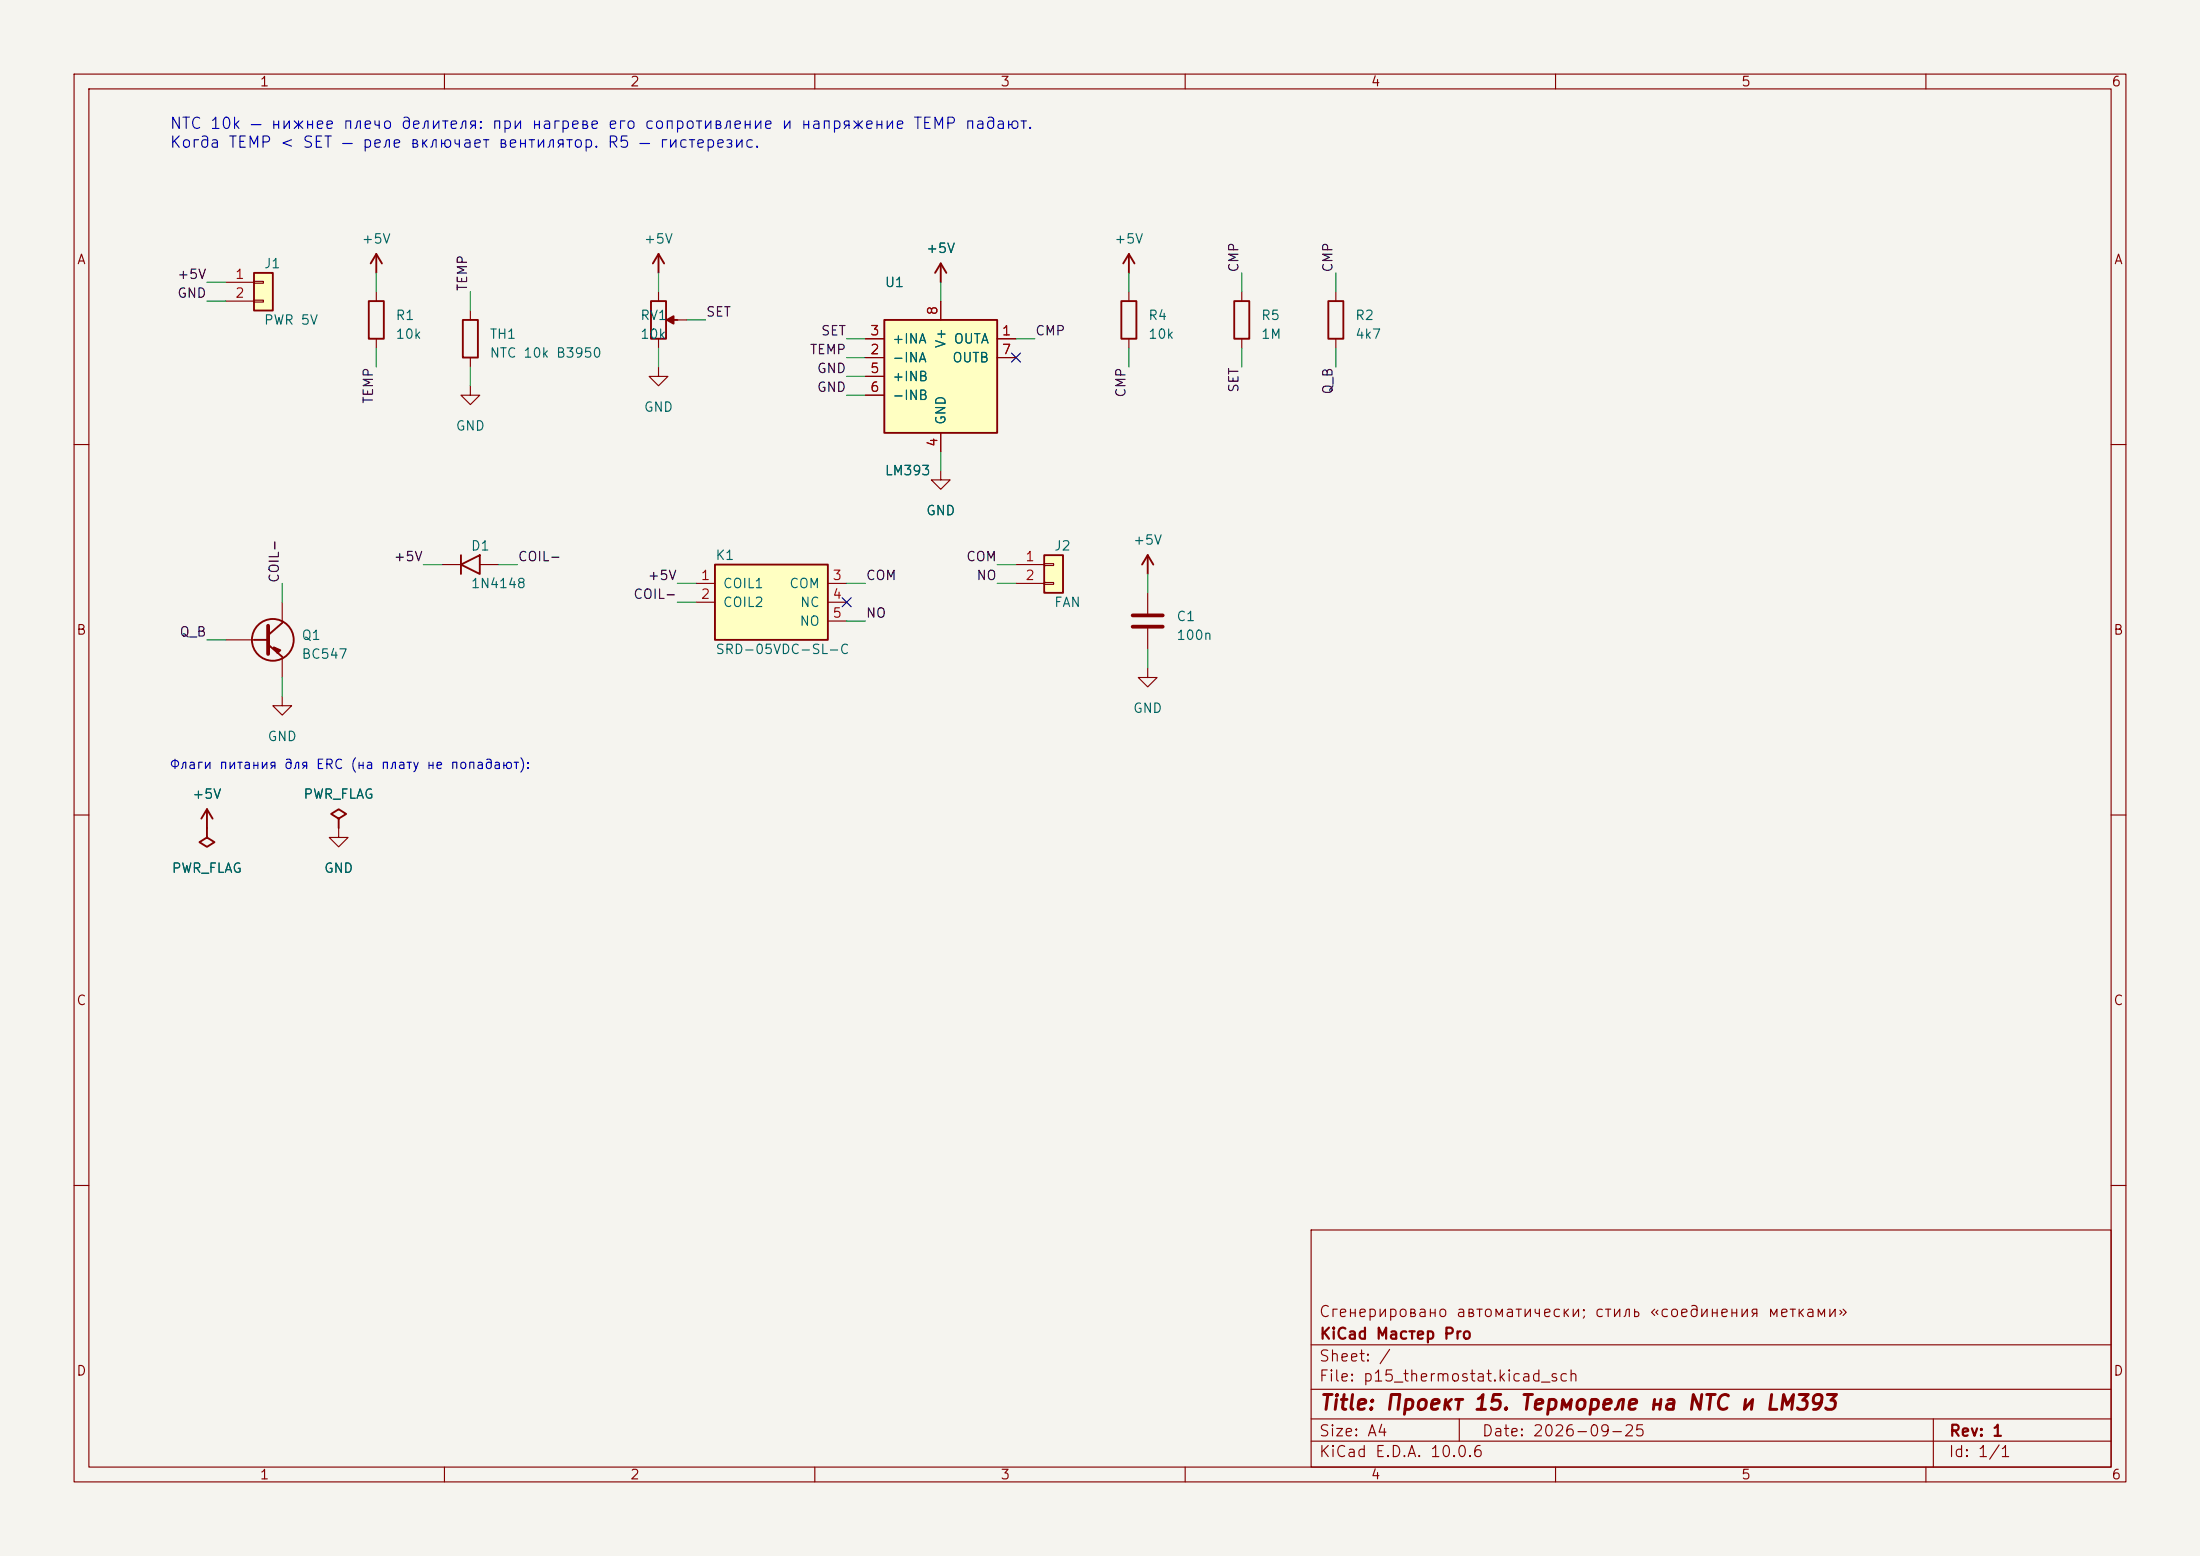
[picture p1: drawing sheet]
(kicad_sch (version 20231120) (generator "eeschema") (generator_version "8.0")
 (paper "A4")
 (title_block (title "Проект 15. Термореле на NTC и LM393") (date "2026-09-25") (rev "1") (company "KiCad Мастер Pro") (comment 1 "Сгенерировано автоматически; стиль «соединения метками»"))
 (lib_symbols (symbol "KiCadMaster:Conn_01x02" (pin_numbers) (pin_names (offset 0) hide) (exclude_from_sim no) (in_bom yes) (on_board yes) (property "Reference" "J" (at 0 5.08 0) (effects (font (size 1.27 1.27)))) (property "Value" "Conn_01x02" (at 0 -2.54 0) (effects (font (size 1.27 1.27)))) (property "Footprint" "" (at 0 0 0) (effects (font (size 1.27 1.27)) hide)) (property "Datasheet" "~" (at 0 0 0) (effects (font (size 1.27 1.27)) hide)) (property "Description" "Разъём" (at 0 0 0) (effects (font (size 1.27 1.27)) hide)) (symbol "Conn_01x02_0_1" (rectangle (start -1.27 3.81) (end 1.27 -1.27) (stroke (width 0.254) (type default)) (fill (type background))) (rectangle (start -1.27 2.667) (end 0 2.413) (stroke (width 0.1524) (type default)) (fill (type none))) (rectangle (start -1.27 0.127) (end 0 -0.127) (stroke (width 0.1524) (type default)) (fill (type none)))) (symbol "Conn_01x02_1_1" (pin passive line (at -5.08 2.54 0) (length 3.81) (name "Pin_1" (effects (font (size 1.27 1.27)))) (number "1" (effects (font (size 1.27 1.27))))) (pin passive line (at -5.08 0 0) (length 3.81) (name "Pin_2" (effects (font (size 1.27 1.27)))) (number "2" (effects (font (size 1.27 1.27))))))) (symbol "KiCadMaster:R" (pin_numbers hide) (pin_names (offset 0) hide) (exclude_from_sim no) (in_bom yes) (on_board yes) (property "Reference" "R" (at 2.54 0.635 0) (effects (font (size 1.27 1.27)))) (property "Value" "R" (at 2.54 -1.905 0) (effects (font (size 1.27 1.27)))) (property "Footprint" "" (at 0 0 0) (effects (font (size 1.27 1.27)) hide)) (property "Datasheet" "~" (at 0 0 0) (effects (font (size 1.27 1.27)) hide)) (property "Description" "Резистор" (at 0 0 0) (effects (font (size 1.27 1.27)) hide)) (symbol "R_0_1" (rectangle (start -1.016 -2.54) (end 1.016 2.54) (stroke (width 0.254) (type default)) (fill (type none)))) (symbol "R_1_1" (pin passive line (at 0 3.81 270) (length 1.27) (name "~" (effects (font (size 1.27 1.27)))) (number "1" (effects (font (size 1.27 1.27))))) (pin passive line (at 0 -3.81 90) (length 1.27) (name "~" (effects (font (size 1.27 1.27)))) (number "2" (effects (font (size 1.27 1.27))))))) (symbol "KiCadMaster:R_Potentiometer" (pin_numbers hide) (pin_names (offset 0) hide) (exclude_from_sim no) (in_bom yes) (on_board yes) (property "Reference" "RV" (at -2.54 0.635 0) (effects (font (size 1.27 1.27)))) (property "Value" "R_Potentiometer" (at -2.54 -1.905 0) (effects (font (size 1.27 1.27)))) (property "Footprint" "" (at 0 0 0) (effects (font (size 1.27 1.27)) hide)) (property "Datasheet" "~" (at 0 0 0) (effects (font (size 1.27 1.27)) hide)) (property "Description" "Потенциометр" (at 0 0 0) (effects (font (size 1.27 1.27)) hide)) (symbol "R_Potentiometer_0_1" (rectangle (start -1.016 -2.54) (end 1.016 2.54) (stroke (width 0.254) (type default)) (fill (type none))) (polyline (pts (xy 2.54 0) (xy 1.524 0)) (stroke (width 0.254) (type default)) (fill (type none))) (polyline (pts (xy 1.143 0) (xy 2.032 0.508) (xy 2.032 -0.508) (xy 1.143 0)) (stroke (width 0.254) (type default)) (fill (type outline)))) (symbol "R_Potentiometer_1_1" (pin passive line (at 0 3.81 270) (length 1.27) (name "1" (effects (font (size 1.27 1.27)))) (number "1" (effects (font (size 1.27 1.27))))) (pin passive line (at 3.81 0 180) (length 1.27) (name "2" (effects (font (size 1.27 1.27)))) (number "2" (effects (font (size 1.27 1.27))))) (pin passive line (at 0 -3.81 90) (length 1.27) (name "3" (effects (font (size 1.27 1.27)))) (number "3" (effects (font (size 1.27 1.27))))))) (symbol "KiCadMaster:LM393" (pin_numbers) (pin_names (offset 1.016)) (exclude_from_sim no) (in_bom yes) (on_board yes) (property "Reference" "U" (at -7.62 12.7 0) (effects (font (size 1.27 1.27)))) (property "Value" "LM393" (at -7.62 -12.7 0) (effects (font (size 1.27 1.27)))) (property "Footprint" "" (at 0 0 0) (effects (font (size 1.27 1.27)) hide)) (property "Datasheet" "~" (at 0 0 0) (effects (font (size 1.27 1.27)) hide)) (property "Description" "Сдвоенный компаратор LM393" (at 0 0 0) (effects (font (size 1.27 1.27)) hide)) (property "ki_keywords" "comparator" (at 0 0 0) (effects (font (size 1.27 1.27)) hide)) (symbol "LM393_0_1" (rectangle (start -7.62 7.62) (end 7.62 -7.62) (stroke (width 0.254) (type default)) (fill (type background)))) (symbol "LM393_1_1" (pin input line (at -10.16 5.08 0) (length 2.54) (name "+INA" (effects (font (size 1.27 1.27)))) (number "3" (effects (font (size 1.27 1.27))))) (pin input line (at -10.16 2.54 0) (length 2.54) (name "-INA" (effects (font (size 1.27 1.27)))) (number "2" (effects (font (size 1.27 1.27))))) (pin input line (at -10.16 0 0) (length 2.54) (name "+INB" (effects (font (size 1.27 1.27)))) (number "5" (effects (font (size 1.27 1.27))))) (pin input line (at -10.16 -2.54 0) (length 2.54) (name "-INB" (effects (font (size 1.27 1.27)))) (number "6" (effects (font (size 1.27 1.27))))) (pin open_collector line (at 10.16 5.08 180) (length 2.54) (name "OUTA" (effects (font (size 1.27 1.27)))) (number "1" (effects (font (size 1.27 1.27))))) (pin open_collector line (at 10.16 2.54 180) (length 2.54) (name "OUTB" (effects (font (size 1.27 1.27)))) (number "7" (effects (font (size 1.27 1.27))))) (pin power_in line (at 0 10.16 270) (length 2.54) (name "V+" (effects (font (size 1.27 1.27)))) (number "8" (effects (font (size 1.27 1.27))))) (pin power_in line (at 0 -10.16 90) (length 2.54) (name "GND" (effects (font (size 1.27 1.27)))) (number "4" (effects (font (size 1.27 1.27))))))) (symbol "KiCadMaster:Q_NPN_CBE" (pin_numbers hide) (pin_names (offset 0) hide) (exclude_from_sim no) (in_bom yes) (on_board yes) (property "Reference" "Q" (at 5.08 0.635 0) (effects (font (size 1.27 1.27)))) (property "Value" "Q_NPN_CBE" (at 5.08 -1.905 0) (effects (font (size 1.27 1.27)))) (property "Footprint" "" (at 0 0 0) (effects (font (size 1.27 1.27)) hide)) (property "Datasheet" "~" (at 0 0 0) (effects (font (size 1.27 1.27)) hide)) (property "Description" "NPN-транзистор (1=C, 2=B, 3=E), напр. BC547" (at 0 0 0) (effects (font (size 1.27 1.27)) hide)) (symbol "Q_NPN_CBE_0_1" (circle (center 1.27 0) (radius 2.8194) (stroke (width 0.254) (type default)) (fill (type none))) (polyline (pts (xy 0.635 1.905) (xy 0.635 -1.905)) (stroke (width 0.508) (type default)) (fill (type none))) (polyline (pts (xy -1.27 0) (xy 0.635 0)) (stroke (width 0.254) (type default)) (fill (type none))) (polyline (pts (xy 0.635 0.635) (xy 2.54 2.286)) (stroke (width 0.254) (type default)) (fill (type none))) (polyline (pts (xy 0.635 -0.635) (xy 2.54 -2.286)) (stroke (width 0.254) (type default)) (fill (type none))) (polyline (pts (xy 1.905 -1.778) (xy 2.286 -1.397) (xy 1.397 -1.016) (xy 1.905 -1.778)) (stroke (width 0.254) (type default)) (fill (type outline)))) (symbol "Q_NPN_CBE_1_1" (pin passive line (at 2.54 5.08 270) (length 2.794) (name "C" (effects (font (size 1.27 1.27)))) (number "1" (effects (font (size 1.27 1.27))))) (pin passive line (at -5.08 0 0) (length 3.81) (name "B" (effects (font (size 1.27 1.27)))) (number "2" (effects (font (size 1.27 1.27))))) (pin passive line (at 2.54 -5.08 90) (length 2.794) (name "E" (effects (font (size 1.27 1.27)))) (number "3" (effects (font (size 1.27 1.27))))))) (symbol "KiCadMaster:D" (pin_numbers hide) (pin_names (offset 0) hide) (exclude_from_sim no) (in_bom yes) (on_board yes) (property "Reference" "D" (at 0 2.54 0) (effects (font (size 1.27 1.27)))) (property "Value" "D" (at 0 -2.54 0) (effects (font (size 1.27 1.27)))) (property "Footprint" "" (at 0 0 0) (effects (font (size 1.27 1.27)) hide)) (property "Datasheet" "~" (at 0 0 0) (effects (font (size 1.27 1.27)) hide)) (property "Description" "Диод" (at 0 0 0) (effects (font (size 1.27 1.27)) hide)) (symbol "D_0_1" (polyline (pts (xy 1.27 1.27) (xy 1.27 -1.27) (xy -1.27 0) (xy 1.27 1.27)) (stroke (width 0.254) (type default)) (fill (type none))) (polyline (pts (xy -1.27 1.27) (xy -1.27 -1.27)) (stroke (width 0.254) (type default)) (fill (type none)))) (symbol "D_1_1" (pin passive line (at -3.81 0 0) (length 2.54) (name "K" (effects (font (size 1.27 1.27)))) (number "1" (effects (font (size 1.27 1.27))))) (pin passive line (at 3.81 0 180) (length 2.54) (name "A" (effects (font (size 1.27 1.27)))) (number "2" (effects (font (size 1.27 1.27))))))) (symbol "KiCadMaster:Relay_SPDT" (pin_numbers) (pin_names (offset 1.016)) (exclude_from_sim no) (in_bom yes) (on_board yes) (property "Reference" "K" (at -7.62 6.35 0) (effects (font (size 1.27 1.27)))) (property "Value" "Relay_SPDT" (at -7.62 -6.35 0) (effects (font (size 1.27 1.27)))) (property "Footprint" "" (at 0 0 0) (effects (font (size 1.27 1.27)) hide)) (property "Datasheet" "~" (at 0 0 0) (effects (font (size 1.27 1.27)) hide)) (property "Description" "Реле с одной переключающей группой (нумерация условная — сверьте с посадочным местом вашего реле)" (at 0 0 0) (effects (font (size 1.27 1.27)) hide)) (property "ki_keywords" "relay spdt" (at 0 0 0) (effects (font (size 1.27 1.27)) hide)) (symbol "Relay_SPDT_0_1" (rectangle (start -7.62 5.08) (end 7.62 -5.08) (stroke (width 0.254) (type default)) (fill (type background)))) (symbol "Relay_SPDT_1_1" (pin passive line (at -10.16 2.54 0) (length 2.54) (name "COIL1" (effects (font (size 1.27 1.27)))) (number "1" (effects (font (size 1.27 1.27))))) (pin passive line (at -10.16 0 0) (length 2.54) (name "COIL2" (effects (font (size 1.27 1.27)))) (number "2" (effects (font (size 1.27 1.27))))) (pin passive line (at 10.16 2.54 180) (length 2.54) (name "COM" (effects (font (size 1.27 1.27)))) (number "3" (effects (font (size 1.27 1.27))))) (pin passive line (at 10.16 0 180) (length 2.54) (name "NC" (effects (font (size 1.27 1.27)))) (number "4" (effects (font (size 1.27 1.27))))) (pin passive line (at 10.16 -2.54 180) (length 2.54) (name "NO" (effects (font (size 1.27 1.27)))) (number "5" (effects (font (size 1.27 1.27))))))) (symbol "KiCadMaster:C" (pin_numbers hide) (pin_names (offset 0) hide) (exclude_from_sim no) (in_bom yes) (on_board yes) (property "Reference" "C" (at 3.81 0.635 0) (effects (font (size 1.27 1.27)))) (property "Value" "C" (at 3.81 -1.905 0) (effects (font (size 1.27 1.27)))) (property "Footprint" "" (at 0 0 0) (effects (font (size 1.27 1.27)) hide)) (property "Datasheet" "~" (at 0 0 0) (effects (font (size 1.27 1.27)) hide)) (property "Description" "Конденсатор" (at 0 0 0) (effects (font (size 1.27 1.27)) hide)) (symbol "C_0_1" (polyline (pts (xy -2.032 0.762) (xy 2.032 0.762)) (stroke (width 0.508) (type default)) (fill (type none))) (polyline (pts (xy -2.032 -0.762) (xy 2.032 -0.762)) (stroke (width 0.508) (type default)) (fill (type none)))) (symbol "C_1_1" (pin passive line (at 0 3.81 270) (length 3.048) (name "~" (effects (font (size 1.27 1.27)))) (number "1" (effects (font (size 1.27 1.27))))) (pin passive line (at 0 -3.81 90) (length 3.048) (name "~" (effects (font (size 1.27 1.27)))) (number "2" (effects (font (size 1.27 1.27))))))) (symbol "KiCadMaster:+5V" (power) (pin_numbers hide) (pin_names (offset 0) hide) (exclude_from_sim no) (in_bom yes) (on_board yes) (property "Reference" "#PWR" (at 0 -3.81 0) (effects (font (size 1.27 1.27)) hide)) (property "Value" "+5V" (at 0 3.556 0) (effects (font (size 1.27 1.27)))) (property "Footprint" "" (at 0 0 0) (effects (font (size 1.27 1.27)) hide)) (property "Datasheet" "~" (at 0 0 0) (effects (font (size 1.27 1.27)) hide)) (property "Description" "Символ питания: +5V" (at 0 0 0) (effects (font (size 1.27 1.27)) hide)) (symbol "+5V_0_1" (polyline (pts (xy -0.762 1.27) (xy 0 2.54)) (stroke (width 0.254) (type default)) (fill (type none))) (polyline (pts (xy 0 0) (xy 0 2.54)) (stroke (width 0.254) (type default)) (fill (type none))) (polyline (pts (xy 0 2.54) (xy 0.762 1.27)) (stroke (width 0.254) (type default)) (fill (type none)))) (symbol "+5V_1_1" (pin power_in line (at 0 0 90) (length 0) hide (name "+5V" (effects (font (size 1.27 1.27)))) (number "1" (effects (font (size 1.27 1.27))))))) (symbol "KiCadMaster:GND" (power) (pin_numbers hide) (pin_names (offset 0) hide) (exclude_from_sim no) (in_bom yes) (on_board yes) (property "Reference" "#PWR" (at 0 -6.35 0) (effects (font (size 1.27 1.27)) hide)) (property "Value" "GND" (at 0 -3.81 0) (effects (font (size 1.27 1.27)))) (property "Footprint" "" (at 0 0 0) (effects (font (size 1.27 1.27)) hide)) (property "Datasheet" "~" (at 0 0 0) (effects (font (size 1.27 1.27)) hide)) (property "Description" "Символ питания: GND" (at 0 0 0) (effects (font (size 1.27 1.27)) hide)) (symbol "GND_0_1" (polyline (pts (xy 0 0) (xy 0 -1.27) (xy 1.27 -1.27) (xy 0 -2.54) (xy -1.27 -1.27) (xy 0 -1.27)) (stroke (width 0) (type default)) (fill (type none)))) (symbol "GND_1_1" (pin power_in line (at 0 0 270) (length 0) hide (name "GND" (effects (font (size 1.27 1.27)))) (number "1" (effects (font (size 1.27 1.27))))))) (symbol "KiCadMaster:PWR_FLAG" (power) (pin_numbers hide) (pin_names (offset 0) hide) (exclude_from_sim no) (in_bom yes) (on_board yes) (property "Reference" "#FLG" (at 0 1.905 0) (effects (font (size 1.27 1.27)) hide)) (property "Value" "PWR_FLAG" (at 0 3.81 0) (effects (font (size 1.27 1.27)))) (property "Footprint" "" (at 0 0 0) (effects (font (size 1.27 1.27)) hide)) (property "Datasheet" "~" (at 0 0 0) (effects (font (size 1.27 1.27)) hide)) (property "Description" "Флаг: цепь запитана извне (для ERC)" (at 0 0 0) (effects (font (size 1.27 1.27)) hide)) (symbol "PWR_FLAG_0_1" (polyline (pts (xy 0 0) (xy 0 1.27) (xy -1.016 1.905) (xy 0 2.54) (xy 1.016 1.905) (xy 0 1.27)) (stroke (width 0.254) (type default)) (fill (type none)))) (symbol "PWR_FLAG_1_1" (pin power_out line (at 0 0 90) (length 0) hide (name "pwr" (effects (font (size 1.27 1.27)))) (number "1" (effects (font (size 1.27 1.27))))))))
 (symbol (lib_id "KiCadMaster:Conn_01x02") (at 35.56 40.64 0) (unit 1) (exclude_from_sim no) (in_bom yes) (on_board yes) (dnp no) (property "Reference" "J1" (at 35.56 35.56 0) (effects (font (size 1.27 1.27)) (justify left))) (property "Value" "PWR 5V" (at 35.56 43.18 0) (effects (font (size 1.27 1.27)) (justify left))) (property "Footprint" "Connector_PinHeader_2.54mm:PinHeader_1x02_P2.54mm_Vertical" (at 35.56 40.64 0) (effects (font (size 1.27 1.27)) hide)) (property "Datasheet" "~" (at 35.56 40.64 0) (effects (font (size 1.27 1.27)) hide)) (property "Description" "Питание" (at 35.56 40.64 0) (effects (font (size 1.27 1.27)) hide)) (pin "1") (pin "2"))
 (wire (pts (xy 30.48 38.1) (xy 27.94 38.1)) (stroke (width 0) (type default)))
 (label "+5V" (at 27.94 38.1 180) (fields_autoplaced yes) (effects (font (size 1.27 1.27)) (justify right bottom)))
 (wire (pts (xy 30.48 40.64) (xy 27.94 40.64)) (stroke (width 0) (type default)))
 (label "GND" (at 27.94 40.64 180) (fields_autoplaced yes) (effects (font (size 1.27 1.27)) (justify right bottom)))
 (symbol (lib_id "KiCadMaster:R") (at 50.8 43.18 0) (unit 1) (exclude_from_sim no) (in_bom yes) (on_board yes) (dnp no) (property "Reference" "R1" (at 53.34 42.545 0) (effects (font (size 1.27 1.27)) (justify left))) (property "Value" "10k" (at 53.34 45.085 0) (effects (font (size 1.27 1.27)) (justify left))) (property "Footprint" "Resistor_SMD:R_0805_2012Metric" (at 50.8 43.18 0) (effects (font (size 1.27 1.27)) hide)) (property "Datasheet" "~" (at 50.8 43.18 0) (effects (font (size 1.27 1.27)) hide)) (property "Description" "Верхнее плечо" (at 50.8 43.18 0) (effects (font (size 1.27 1.27)) hide)) (pin "1") (pin "2"))
 (wire (pts (xy 50.8 39.37) (xy 50.8 36.83)) (stroke (width 0) (type default)))
 (symbol (lib_id "KiCadMaster:+5V") (at 50.8 36.83 0) (unit 1) (exclude_from_sim no) (in_bom yes) (on_board yes) (dnp no) (property "Reference" "#PWR01" (at 50.8 36.83 0) (effects (font (size 1.27 1.27)) hide)) (property "Value" "+5V" (at 50.8 32.23 0) (effects (font (size 1.27 1.27)))) (property "Footprint" "" (at 50.8 36.83 0) (effects (font (size 1.27 1.27)) hide)) (property "Datasheet" "" (at 50.8 36.83 0) (effects (font (size 1.27 1.27)) hide)) (property "Description" "" (at 50.8 36.83 0) (effects (font (size 1.27 1.27)) hide)) (pin "1"))
 (wire (pts (xy 50.8 46.99) (xy 50.8 49.53)) (stroke (width 0) (type default)))
 (label "TEMP" (at 50.8 49.53 270) (fields_autoplaced yes) (effects (font (size 1.27 1.27)) (justify right bottom)))
 (symbol (lib_id "KiCadMaster:R") (at 63.5 45.72 0) (unit 1) (exclude_from_sim no) (in_bom yes) (on_board yes) (dnp no) (property "Reference" "TH1" (at 66.04 45.085 0) (effects (font (size 1.27 1.27)) (justify left))) (property "Value" "NTC 10k B3950" (at 66.04 47.625 0) (effects (font (size 1.27 1.27)) (justify left))) (property "Footprint" "Resistor_THT:R_Axial_DIN0204_L3.6mm_D1.6mm_P5.08mm_Horizontal" (at 63.5 45.72 0) (effects (font (size 1.27 1.27)) hide)) (property "Datasheet" "~" (at 63.5 45.72 0) (effects (font (size 1.27 1.27)) hide)) (property "Description" "Терморезистор (нижнее плечо) — при нагреве сопротивление падает" (at 63.5 45.72 0) (effects (font (size 1.27 1.27)) hide)) (pin "1") (pin "2"))
 (wire (pts (xy 63.5 41.91) (xy 63.5 39.37)) (stroke (width 0) (type default)))
 (label "TEMP" (at 63.5 39.37 90) (fields_autoplaced yes) (effects (font (size 1.27 1.27)) (justify left bottom)))
 (wire (pts (xy 63.5 49.53) (xy 63.5 52.07)) (stroke (width 0) (type default)))
 (symbol (lib_id "KiCadMaster:GND") (at 63.5 52.07 0) (unit 1) (exclude_from_sim no) (in_bom yes) (on_board yes) (dnp no) (property "Reference" "#PWR02" (at 63.5 52.07 0) (effects (font (size 1.27 1.27)) hide)) (property "Value" "GND" (at 63.5 57.47 0) (effects (font (size 1.27 1.27)))) (property "Footprint" "" (at 63.5 52.07 0) (effects (font (size 1.27 1.27)) hide)) (property "Datasheet" "" (at 63.5 52.07 0) (effects (font (size 1.27 1.27)) hide)) (property "Description" "" (at 63.5 52.07 0) (effects (font (size 1.27 1.27)) hide)) (pin "1"))
 (symbol (lib_id "KiCadMaster:R_Potentiometer") (at 88.9 43.18 0) (unit 1) (exclude_from_sim no) (in_bom yes) (on_board yes) (dnp no) (property "Reference" "RV1" (at 86.36 42.545 0) (effects (font (size 1.27 1.27)) (justify left))) (property "Value" "10k" (at 86.36 45.085 0) (effects (font (size 1.27 1.27)) (justify left))) (property "Footprint" "Potentiometer_THT:Potentiometer_Alps_RK09K_Single_Vertical" (at 88.9 43.18 0) (effects (font (size 1.27 1.27)) hide)) (property "Datasheet" "~" (at 88.9 43.18 0) (effects (font (size 1.27 1.27)) hide)) (property "Description" "Уставка температуры" (at 88.9 43.18 0) (effects (font (size 1.27 1.27)) hide)) (pin "1") (pin "2") (pin "3"))
 (wire (pts (xy 88.9 39.37) (xy 88.9 36.83)) (stroke (width 0) (type default)))
 (symbol (lib_id "KiCadMaster:+5V") (at 88.9 36.83 0) (unit 1) (exclude_from_sim no) (in_bom yes) (on_board yes) (dnp no) (property "Reference" "#PWR03" (at 88.9 36.83 0) (effects (font (size 1.27 1.27)) hide)) (property "Value" "+5V" (at 88.9 32.23 0) (effects (font (size 1.27 1.27)))) (property "Footprint" "" (at 88.9 36.83 0) (effects (font (size 1.27 1.27)) hide)) (property "Datasheet" "" (at 88.9 36.83 0) (effects (font (size 1.27 1.27)) hide)) (property "Description" "" (at 88.9 36.83 0) (effects (font (size 1.27 1.27)) hide)) (pin "1"))
 (wire (pts (xy 92.71 43.18) (xy 95.25 43.18)) (stroke (width 0) (type default)))
 (label "SET" (at 95.25 43.18 0) (fields_autoplaced yes) (effects (font (size 1.27 1.27)) (justify left bottom)))
 (wire (pts (xy 88.9 46.99) (xy 88.9 49.53)) (stroke (width 0) (type default)))
 (symbol (lib_id "KiCadMaster:GND") (at 88.9 49.53 0) (unit 1) (exclude_from_sim no) (in_bom yes) (on_board yes) (dnp no) (property "Reference" "#PWR04" (at 88.9 49.53 0) (effects (font (size 1.27 1.27)) hide)) (property "Value" "GND" (at 88.9 54.93 0) (effects (font (size 1.27 1.27)))) (property "Footprint" "" (at 88.9 49.53 0) (effects (font (size 1.27 1.27)) hide)) (property "Datasheet" "" (at 88.9 49.53 0) (effects (font (size 1.27 1.27)) hide)) (property "Description" "" (at 88.9 49.53 0) (effects (font (size 1.27 1.27)) hide)) (pin "1"))
 (symbol (lib_id "KiCadMaster:LM393") (at 127 50.8 0) (unit 1) (exclude_from_sim no) (in_bom yes) (on_board yes) (dnp no) (property "Reference" "U1" (at 119.38 38.1 0) (effects (font (size 1.27 1.27)) (justify left))) (property "Value" "LM393" (at 119.38 63.5 0) (effects (font (size 1.27 1.27)) (justify left))) (property "Footprint" "Package_DIP:DIP-8_W7.62mm" (at 127 50.8 0) (effects (font (size 1.27 1.27)) hide)) (property "Datasheet" "~" (at 127 50.8 0) (effects (font (size 1.27 1.27)) hide)) (property "Description" "Компаратор: при TEMP < SET выход отпущен (высокий уровень) — реле включено" (at 127 50.8 0) (effects (font (size 1.27 1.27)) hide)) (pin "3") (pin "2") (pin "5") (pin "6") (pin "1") (pin "7") (pin "8") (pin "4"))
 (wire (pts (xy 116.84 45.72) (xy 114.3 45.72)) (stroke (width 0) (type default)))
 (label "SET" (at 114.3 45.72 180) (fields_autoplaced yes) (effects (font (size 1.27 1.27)) (justify right bottom)))
 (wire (pts (xy 116.84 48.26) (xy 114.3 48.26)) (stroke (width 0) (type default)))
 (label "TEMP" (at 114.3 48.26 180) (fields_autoplaced yes) (effects (font (size 1.27 1.27)) (justify right bottom)))
 (wire (pts (xy 116.84 50.8) (xy 114.3 50.8)) (stroke (width 0) (type default)))
 (label "GND" (at 114.3 50.8 180) (fields_autoplaced yes) (effects (font (size 1.27 1.27)) (justify right bottom)))
 (wire (pts (xy 116.84 53.34) (xy 114.3 53.34)) (stroke (width 0) (type default)))
 (label "GND" (at 114.3 53.34 180) (fields_autoplaced yes) (effects (font (size 1.27 1.27)) (justify right bottom)))
 (wire (pts (xy 137.16 45.72) (xy 139.7 45.72)) (stroke (width 0) (type default)))
 (label "CMP" (at 139.7 45.72 0) (fields_autoplaced yes) (effects (font (size 1.27 1.27)) (justify left bottom)))
 (no_connect (at 137.16 48.26))
 (wire (pts (xy 127 40.64) (xy 127 38.1)) (stroke (width 0) (type default)))
 (symbol (lib_id "KiCadMaster:+5V") (at 127 38.1 0) (unit 1) (exclude_from_sim no) (in_bom yes) (on_board yes) (dnp no) (property "Reference" "#PWR05" (at 127 38.1 0) (effects (font (size 1.27 1.27)) hide)) (property "Value" "+5V" (at 127 33.5 0) (effects (font (size 1.27 1.27)))) (property "Footprint" "" (at 127 38.1 0) (effects (font (size 1.27 1.27)) hide)) (property "Datasheet" "" (at 127 38.1 0) (effects (font (size 1.27 1.27)) hide)) (property "Description" "" (at 127 38.1 0) (effects (font (size 1.27 1.27)) hide)) (pin "1"))
 (wire (pts (xy 127 60.96) (xy 127 63.5)) (stroke (width 0) (type default)))
 (symbol (lib_id "KiCadMaster:GND") (at 127 63.5 0) (unit 1) (exclude_from_sim no) (in_bom yes) (on_board yes) (dnp no) (property "Reference" "#PWR06" (at 127 63.5 0) (effects (font (size 1.27 1.27)) hide)) (property "Value" "GND" (at 127 68.9 0) (effects (font (size 1.27 1.27)))) (property "Footprint" "" (at 127 63.5 0) (effects (font (size 1.27 1.27)) hide)) (property "Datasheet" "" (at 127 63.5 0) (effects (font (size 1.27 1.27)) hide)) (property "Description" "" (at 127 63.5 0) (effects (font (size 1.27 1.27)) hide)) (pin "1"))
 (symbol (lib_id "KiCadMaster:R") (at 152.4 43.18 0) (unit 1) (exclude_from_sim no) (in_bom yes) (on_board yes) (dnp no) (property "Reference" "R4" (at 154.94 42.545 0) (effects (font (size 1.27 1.27)) (justify left))) (property "Value" "10k" (at 154.94 45.085 0) (effects (font (size 1.27 1.27)) (justify left))) (property "Footprint" "Resistor_SMD:R_0805_2012Metric" (at 152.4 43.18 0) (effects (font (size 1.27 1.27)) hide)) (property "Datasheet" "~" (at 152.4 43.18 0) (effects (font (size 1.27 1.27)) hide)) (property "Description" "Подтяжка выхода" (at 152.4 43.18 0) (effects (font (size 1.27 1.27)) hide)) (pin "1") (pin "2"))
 (wire (pts (xy 152.4 39.37) (xy 152.4 36.83)) (stroke (width 0) (type default)))
 (symbol (lib_id "KiCadMaster:+5V") (at 152.4 36.83 0) (unit 1) (exclude_from_sim no) (in_bom yes) (on_board yes) (dnp no) (property "Reference" "#PWR07" (at 152.4 36.83 0) (effects (font (size 1.27 1.27)) hide)) (property "Value" "+5V" (at 152.4 32.23 0) (effects (font (size 1.27 1.27)))) (property "Footprint" "" (at 152.4 36.83 0) (effects (font (size 1.27 1.27)) hide)) (property "Datasheet" "" (at 152.4 36.83 0) (effects (font (size 1.27 1.27)) hide)) (property "Description" "" (at 152.4 36.83 0) (effects (font (size 1.27 1.27)) hide)) (pin "1"))
 (wire (pts (xy 152.4 46.99) (xy 152.4 49.53)) (stroke (width 0) (type default)))
 (label "CMP" (at 152.4 49.53 270) (fields_autoplaced yes) (effects (font (size 1.27 1.27)) (justify right bottom)))
 (symbol (lib_id "KiCadMaster:R") (at 167.64 43.18 0) (unit 1) (exclude_from_sim no) (in_bom yes) (on_board yes) (dnp no) (property "Reference" "R5" (at 170.18 42.545 0) (effects (font (size 1.27 1.27)) (justify left))) (property "Value" "1M" (at 170.18 45.085 0) (effects (font (size 1.27 1.27)) (justify left))) (property "Footprint" "Resistor_SMD:R_0805_2012Metric" (at 167.64 43.18 0) (effects (font (size 1.27 1.27)) hide)) (property "Datasheet" "~" (at 167.64 43.18 0) (effects (font (size 1.27 1.27)) hide)) (property "Description" "Гистерезис" (at 167.64 43.18 0) (effects (font (size 1.27 1.27)) hide)) (pin "1") (pin "2"))
 (wire (pts (xy 167.64 39.37) (xy 167.64 36.83)) (stroke (width 0) (type default)))
 (label "CMP" (at 167.64 36.83 90) (fields_autoplaced yes) (effects (font (size 1.27 1.27)) (justify left bottom)))
 (wire (pts (xy 167.64 46.99) (xy 167.64 49.53)) (stroke (width 0) (type default)))
 (label "SET" (at 167.64 49.53 270) (fields_autoplaced yes) (effects (font (size 1.27 1.27)) (justify right bottom)))
 (symbol (lib_id "KiCadMaster:R") (at 180.34 43.18 0) (unit 1) (exclude_from_sim no) (in_bom yes) (on_board yes) (dnp no) (property "Reference" "R2" (at 182.88 42.545 0) (effects (font (size 1.27 1.27)) (justify left))) (property "Value" "4k7" (at 182.88 45.085 0) (effects (font (size 1.27 1.27)) (justify left))) (property "Footprint" "Resistor_SMD:R_0805_2012Metric" (at 180.34 43.18 0) (effects (font (size 1.27 1.27)) hide)) (property "Datasheet" "~" (at 180.34 43.18 0) (effects (font (size 1.27 1.27)) hide)) (property "Description" "Ток базы" (at 180.34 43.18 0) (effects (font (size 1.27 1.27)) hide)) (pin "1") (pin "2"))
 (wire (pts (xy 180.34 39.37) (xy 180.34 36.83)) (stroke (width 0) (type default)))
 (label "CMP" (at 180.34 36.83 90) (fields_autoplaced yes) (effects (font (size 1.27 1.27)) (justify left bottom)))
 (wire (pts (xy 180.34 46.99) (xy 180.34 49.53)) (stroke (width 0) (type default)))
 (label "Q_B" (at 180.34 49.53 270) (fields_autoplaced yes) (effects (font (size 1.27 1.27)) (justify right bottom)))
 (symbol (lib_id "KiCadMaster:Q_NPN_CBE") (at 35.56 86.36 0) (unit 1) (exclude_from_sim no) (in_bom yes) (on_board yes) (dnp no) (property "Reference" "Q1" (at 40.64 85.725 0) (effects (font (size 1.27 1.27)) (justify left))) (property "Value" "BC547" (at 40.64 88.265 0) (effects (font (size 1.27 1.27)) (justify left))) (property "Footprint" "Package_TO_SOT_THT:TO-92_Inline" (at 35.56 86.36 0) (effects (font (size 1.27 1.27)) hide)) (property "Datasheet" "~" (at 35.56 86.36 0) (effects (font (size 1.27 1.27)) hide)) (property "Description" "Ключ" (at 35.56 86.36 0) (effects (font (size 1.27 1.27)) hide)) (pin "1") (pin "2") (pin "3"))
 (wire (pts (xy 38.1 81.28) (xy 38.1 78.74)) (stroke (width 0) (type default)))
 (label "COIL-" (at 38.1 78.74 90) (fields_autoplaced yes) (effects (font (size 1.27 1.27)) (justify left bottom)))
 (wire (pts (xy 30.48 86.36) (xy 27.94 86.36)) (stroke (width 0) (type default)))
 (label "Q_B" (at 27.94 86.36 180) (fields_autoplaced yes) (effects (font (size 1.27 1.27)) (justify right bottom)))
 (wire (pts (xy 38.1 91.44) (xy 38.1 93.98)) (stroke (width 0) (type default)))
 (symbol (lib_id "KiCadMaster:GND") (at 38.1 93.98 0) (unit 1) (exclude_from_sim no) (in_bom yes) (on_board yes) (dnp no) (property "Reference" "#PWR08" (at 38.1 93.98 0) (effects (font (size 1.27 1.27)) hide)) (property "Value" "GND" (at 38.1 99.38 0) (effects (font (size 1.27 1.27)))) (property "Footprint" "" (at 38.1 93.98 0) (effects (font (size 1.27 1.27)) hide)) (property "Datasheet" "" (at 38.1 93.98 0) (effects (font (size 1.27 1.27)) hide)) (property "Description" "" (at 38.1 93.98 0) (effects (font (size 1.27 1.27)) hide)) (pin "1"))
 (symbol (lib_id "KiCadMaster:D") (at 63.5 76.2 0) (unit 1) (exclude_from_sim no) (in_bom yes) (on_board yes) (dnp no) (property "Reference" "D1" (at 63.5 73.66 0) (effects (font (size 1.27 1.27)) (justify left))) (property "Value" "1N4148" (at 63.5 78.74 0) (effects (font (size 1.27 1.27)) (justify left))) (property "Footprint" "Diode_THT:D_DO-35_SOD27_P7.62mm_Horizontal" (at 63.5 76.2 0) (effects (font (size 1.27 1.27)) hide)) (property "Datasheet" "~" (at 63.5 76.2 0) (effects (font (size 1.27 1.27)) hide)) (property "Description" "Защитный диод" (at 63.5 76.2 0) (effects (font (size 1.27 1.27)) hide)) (pin "1") (pin "2"))
 (wire (pts (xy 59.69 76.2) (xy 57.15 76.2)) (stroke (width 0) (type default)))
 (label "+5V" (at 57.15 76.2 180) (fields_autoplaced yes) (effects (font (size 1.27 1.27)) (justify right bottom)))
 (wire (pts (xy 67.31 76.2) (xy 69.85 76.2)) (stroke (width 0) (type default)))
 (label "COIL-" (at 69.85 76.2 0) (fields_autoplaced yes) (effects (font (size 1.27 1.27)) (justify left bottom)))
 (symbol (lib_id "KiCadMaster:Relay_SPDT") (at 104.14 81.28 0) (unit 1) (exclude_from_sim no) (in_bom yes) (on_board yes) (dnp no) (property "Reference" "K1" (at 96.52 74.93 0) (effects (font (size 1.27 1.27)) (justify left))) (property "Value" "SRD-05VDC-SL-C" (at 96.52 87.63 0) (effects (font (size 1.27 1.27)) (justify left))) (property "Footprint" "" (at 104.14 81.28 0) (effects (font (size 1.27 1.27)) hide)) (property "Datasheet" "~" (at 104.14 81.28 0) (effects (font (size 1.27 1.27)) hide)) (property "Description" "Реле (контакт NC не используется)" (at 104.14 81.28 0) (effects (font (size 1.27 1.27)) hide)) (pin "1") (pin "2") (pin "3") (pin "4") (pin "5"))
 (wire (pts (xy 93.98 78.74) (xy 91.44 78.74)) (stroke (width 0) (type default)))
 (label "+5V" (at 91.44 78.74 180) (fields_autoplaced yes) (effects (font (size 1.27 1.27)) (justify right bottom)))
 (wire (pts (xy 93.98 81.28) (xy 91.44 81.28)) (stroke (width 0) (type default)))
 (label "COIL-" (at 91.44 81.28 180) (fields_autoplaced yes) (effects (font (size 1.27 1.27)) (justify right bottom)))
 (wire (pts (xy 114.3 78.74) (xy 116.84 78.74)) (stroke (width 0) (type default)))
 (label "COM" (at 116.84 78.74 0) (fields_autoplaced yes) (effects (font (size 1.27 1.27)) (justify left bottom)))
 (no_connect (at 114.3 81.28))
 (wire (pts (xy 114.3 83.82) (xy 116.84 83.82)) (stroke (width 0) (type default)))
 (label "NO" (at 116.84 83.82 0) (fields_autoplaced yes) (effects (font (size 1.27 1.27)) (justify left bottom)))
 (symbol (lib_id "KiCadMaster:Conn_01x02") (at 142.24 78.74 0) (unit 1) (exclude_from_sim no) (in_bom yes) (on_board yes) (dnp no) (property "Reference" "J2" (at 142.24 73.66 0) (effects (font (size 1.27 1.27)) (justify left))) (property "Value" "FAN" (at 142.24 81.28 0) (effects (font (size 1.27 1.27)) (justify left))) (property "Footprint" "TerminalBlock_Phoenix:TerminalBlock_Phoenix_MKDS-1,5-2_1x02_P5.08mm_Horizontal" (at 142.24 78.74 0) (effects (font (size 1.27 1.27)) hide)) (property "Datasheet" "~" (at 142.24 78.74 0) (effects (font (size 1.27 1.27)) hide)) (property "Description" "Коммутируемая нагрузка" (at 142.24 78.74 0) (effects (font (size 1.27 1.27)) hide)) (pin "1") (pin "2"))
 (wire (pts (xy 137.16 76.2) (xy 134.62 76.2)) (stroke (width 0) (type default)))
 (label "COM" (at 134.62 76.2 180) (fields_autoplaced yes) (effects (font (size 1.27 1.27)) (justify right bottom)))
 (wire (pts (xy 137.16 78.74) (xy 134.62 78.74)) (stroke (width 0) (type default)))
 (label "NO" (at 134.62 78.74 180) (fields_autoplaced yes) (effects (font (size 1.27 1.27)) (justify right bottom)))
 (symbol (lib_id "KiCadMaster:C") (at 154.94 83.82 0) (unit 1) (exclude_from_sim no) (in_bom yes) (on_board yes) (dnp no) (property "Reference" "C1" (at 158.75 83.185 0) (effects (font (size 1.27 1.27)) (justify left))) (property "Value" "100n" (at 158.75 85.725 0) (effects (font (size 1.27 1.27)) (justify left))) (property "Footprint" "Capacitor_SMD:C_0805_2012Metric" (at 154.94 83.82 0) (effects (font (size 1.27 1.27)) hide)) (property "Datasheet" "~" (at 154.94 83.82 0) (effects (font (size 1.27 1.27)) hide)) (property "Description" "Развязка" (at 154.94 83.82 0) (effects (font (size 1.27 1.27)) hide)) (pin "1") (pin "2"))
 (wire (pts (xy 154.94 80.01) (xy 154.94 77.47)) (stroke (width 0) (type default)))
 (symbol (lib_id "KiCadMaster:+5V") (at 154.94 77.47 0) (unit 1) (exclude_from_sim no) (in_bom yes) (on_board yes) (dnp no) (property "Reference" "#PWR09" (at 154.94 77.47 0) (effects (font (size 1.27 1.27)) hide)) (property "Value" "+5V" (at 154.94 72.87 0) (effects (font (size 1.27 1.27)))) (property "Footprint" "" (at 154.94 77.47 0) (effects (font (size 1.27 1.27)) hide)) (property "Datasheet" "" (at 154.94 77.47 0) (effects (font (size 1.27 1.27)) hide)) (property "Description" "" (at 154.94 77.47 0) (effects (font (size 1.27 1.27)) hide)) (pin "1"))
 (wire (pts (xy 154.94 87.63) (xy 154.94 90.17)) (stroke (width 0) (type default)))
 (symbol (lib_id "KiCadMaster:GND") (at 154.94 90.17 0) (unit 1) (exclude_from_sim no) (in_bom yes) (on_board yes) (dnp no) (property "Reference" "#PWR10" (at 154.94 90.17 0) (effects (font (size 1.27 1.27)) hide)) (property "Value" "GND" (at 154.94 95.57 0) (effects (font (size 1.27 1.27)))) (property "Footprint" "" (at 154.94 90.17 0) (effects (font (size 1.27 1.27)) hide)) (property "Datasheet" "" (at 154.94 90.17 0) (effects (font (size 1.27 1.27)) hide)) (property "Description" "" (at 154.94 90.17 0) (effects (font (size 1.27 1.27)) hide)) (pin "1"))
 (text "Флаги питания для ERC (на плату не попадают):" (exclude_from_sim no) (at 22.86 104.14 0) (effects (font (size 1.27 1.27)) (justify left bottom)))
 (symbol (lib_id "KiCadMaster:+5V") (at 27.94 111.76 0) (unit 1) (exclude_from_sim no) (in_bom yes) (on_board yes) (dnp no) (property "Reference" "#PWR11" (at 27.94 111.76 0) (effects (font (size 1.27 1.27)) hide)) (property "Value" "+5V" (at 27.94 107.16 0) (effects (font (size 1.27 1.27)))) (property "Footprint" "" (at 27.94 111.76 0) (effects (font (size 1.27 1.27)) hide)) (property "Datasheet" "" (at 27.94 111.76 0) (effects (font (size 1.27 1.27)) hide)) (property "Description" "" (at 27.94 111.76 0) (effects (font (size 1.27 1.27)) hide)) (pin "1"))
 (symbol (lib_id "KiCadMaster:PWR_FLAG") (at 27.94 111.76 180) (unit 1) (exclude_from_sim no) (in_bom yes) (on_board yes) (dnp no) (property "Reference" "#FLG12" (at 27.94 111.76 0) (effects (font (size 1.27 1.27)) hide)) (property "Value" "PWR_FLAG" (at 27.94 117.16 0) (effects (font (size 1.27 1.27)))) (property "Footprint" "" (at 27.94 111.76 0) (effects (font (size 1.27 1.27)) hide)) (property "Datasheet" "" (at 27.94 111.76 0) (effects (font (size 1.27 1.27)) hide)) (property "Description" "" (at 27.94 111.76 0) (effects (font (size 1.27 1.27)) hide)) (pin "1"))
 (symbol (lib_id "KiCadMaster:GND") (at 45.72 111.76 0) (unit 1) (exclude_from_sim no) (in_bom yes) (on_board yes) (dnp no) (property "Reference" "#PWR13" (at 45.72 111.76 0) (effects (font (size 1.27 1.27)) hide)) (property "Value" "GND" (at 45.72 117.16 0) (effects (font (size 1.27 1.27)))) (property "Footprint" "" (at 45.72 111.76 0) (effects (font (size 1.27 1.27)) hide)) (property "Datasheet" "" (at 45.72 111.76 0) (effects (font (size 1.27 1.27)) hide)) (property "Description" "" (at 45.72 111.76 0) (effects (font (size 1.27 1.27)) hide)) (pin "1"))
 (symbol (lib_id "KiCadMaster:PWR_FLAG") (at 45.72 111.76 0) (unit 1) (exclude_from_sim no) (in_bom yes) (on_board yes) (dnp no) (property "Reference" "#FLG14" (at 45.72 111.76 0) (effects (font (size 1.27 1.27)) hide)) (property "Value" "PWR_FLAG" (at 45.72 107.16 0) (effects (font (size 1.27 1.27)))) (property "Footprint" "" (at 45.72 111.76 0) (effects (font (size 1.27 1.27)) hide)) (property "Datasheet" "" (at 45.72 111.76 0) (effects (font (size 1.27 1.27)) hide)) (property "Description" "" (at 45.72 111.76 0) (effects (font (size 1.27 1.27)) hide)) (pin "1"))
 (text "NTC 10k — нижнее плечо делителя: при нагреве его сопротивление и напряжение TEMP падают." (exclude_from_sim no) (at 22.86 17.78 0) (effects (font (size 1.524 1.524)) (justify left bottom)))
 (text "Когда TEMP < SET — реле включает вентилятор. R5 — гистерезис." (exclude_from_sim no) (at 22.86 20.32 0) (effects (font (size 1.524 1.524)) (justify left bottom)))
 (sheet_instances (path "" (page "1"))))
